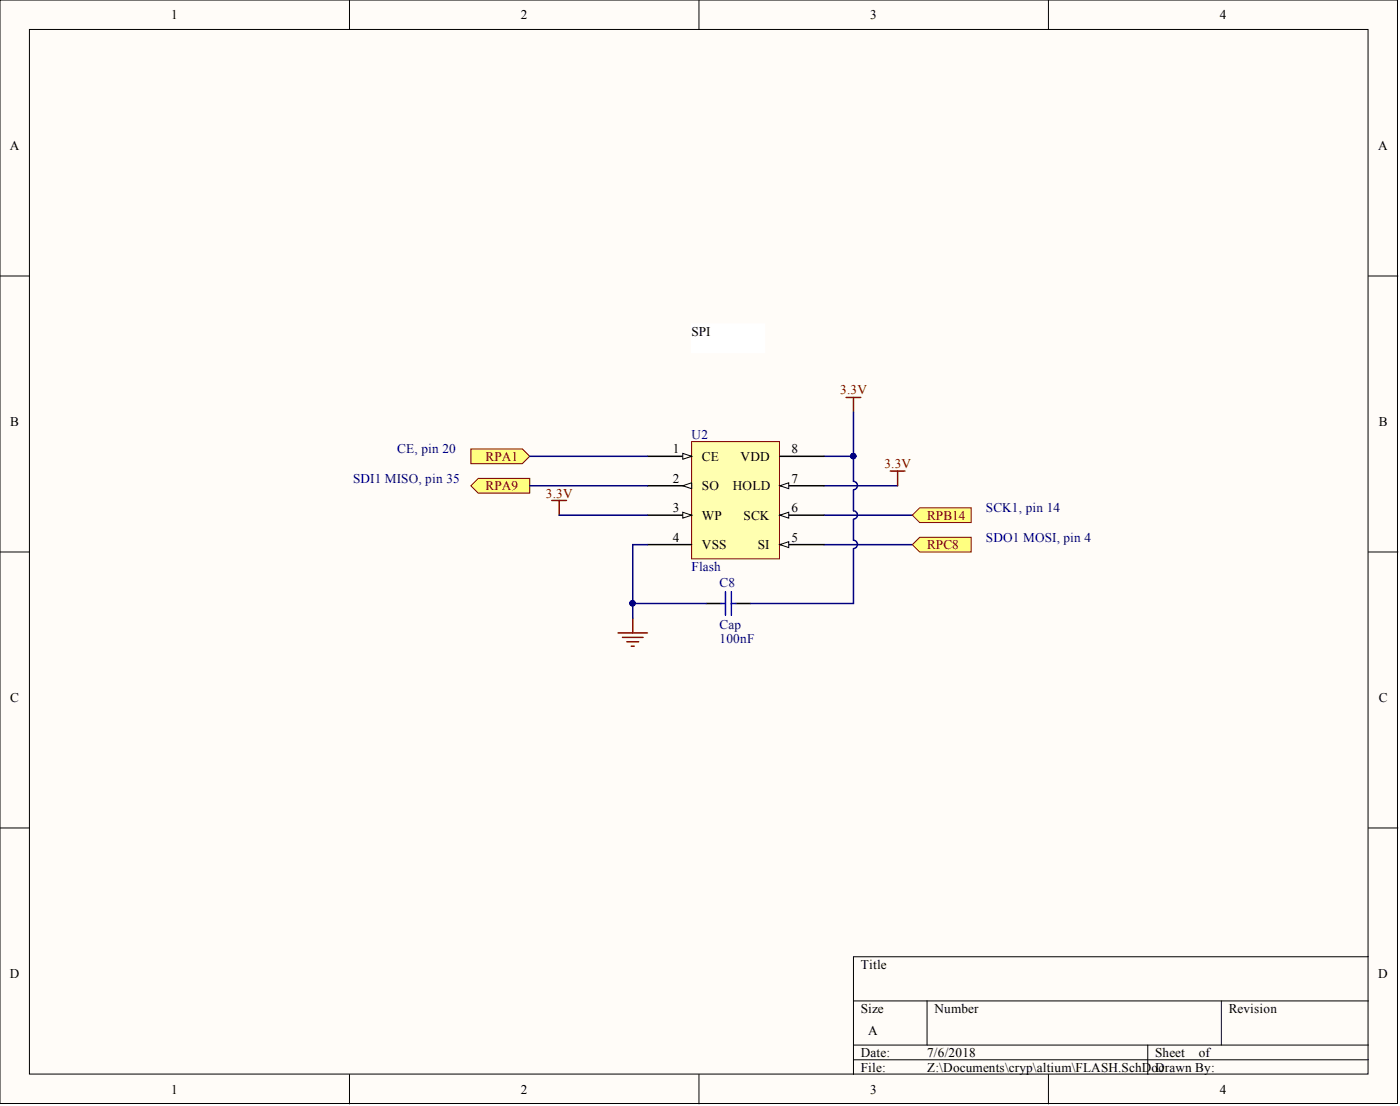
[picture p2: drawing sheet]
<svg xmlns="http://www.w3.org/2000/svg" width="241mm" height="190mm" viewBox="0 0 241 190" stroke-linecap="round" stroke-linejoin="round" font-family="sans-serif">
<g fill="#fffcf8" stroke="#000" stroke-width=".17">
<path d="M0 0h240.9v190.1h-240.9z"/>
<path d="M5.1 5.1h230.7v179.9h-230.7z"/>
</g>
<g fill="none" stroke="#000" stroke-width=".17">
<path d="M60.2 0v5.1M120.5 0v5.1M180.7 0v5.1M0 47.5h5.1M235.9 47.5h5M0 95.1h5.1M235.9 95.1h5M0 142.6h5.1M235.9 142.6h5M147.1 172.4h88.8M159.8 172.4v7.6M210.5 172.4v7.6"/>
<path d="M235.9 164.8h-88.8v20.3M60.2 185.1v5M120.5 185.1v5M147.1 180h88.8M147.1 182.5h88.8M180.7 185.1v5M197.8 180v5.1"/>
</g>
<path d="M145.8 68.5h2.6M147.1 68.5v2.5M95.1 86.2h2.5M96.4 86.2v2.5M153.4 81.1h2.6M154.7 81.1v2.6M106.5 109h5.1M107.3 109.8h3.5M108 110.5h2.1M108.8 111.3h.5M109.1 106.5v2.5" fill="none" stroke="#800000" stroke-width=".25"/>
<path d="M147.1 71v7.6h-5.1M147.1 78.6v4.3a.72 .72 0 0 1 .7 .7 .72 .72 0 0 1-.7 .8M142 83.7h12.7M142 93.8h15.2M142 88.7h15.2M147.1 84.4v3.6a.72 .72 0 0 1 .7 .7 .72 .72 0 0 1-.7 .7M147.1 89.5v3.5a.72 .72 0 0 1 .7 .8 .72 .72 0 0 1-.7 .7M147.1 94.6v9.3h-17.8M109.1 103.9h12.6" fill="none" stroke="#000080" stroke-width=".25"/>
<path d="M119.2 55.8h12.6v5h-12.6z" fill="#fff" stroke="#fff" stroke-width=".17"/>
<path d="M121.7 103.9h2.6M126.8 103.9h2.5" fill="none" stroke="#000" stroke-width=".25"/>
<path d="M124.3 103.9h.7M125 101.9v4.1M126.1 101.9v4.1M126.1 103.9h.7" fill="none" stroke="#00f" stroke-width=".25"/>
<g fill="#000080" stroke="#000080" stroke-width=".17">
<circle cx="147.1" cy="78.6" r=".47"/>
<circle cx="109" cy="103.9" r=".47"/>
</g>
<g fill="#ffff80" stroke="#800000" stroke-width=".17">
<path d="M81.2 77.3h8.8l1.3 1.3-1.3 1.3h-8.8z" fill-rule="evenodd"/>
<path d="M81.2 83.7l1.2-1.3h8.9v2.5h-8.9z" fill-rule="evenodd"/>
<path d="M157.2 88.7l1.3-1.2h8.9v2.5h-8.9z" fill-rule="evenodd"/>
<path d="M157.2 93.8l1.3-1.3h8.9v2.6h-8.9z" fill-rule="evenodd"/>
</g>
<path d="M119.2 76.1h15.1v20.2h-15.1z" fill="#ffffb0" stroke="#800000" stroke-width=".17"/>
<path d="M111.6 78.6h7.6" fill="none" stroke="#000" stroke-width=".25"/>
<path d="M117.7 78.1l1.5 .5-1.5 .5z" fill="#fffcf8" stroke="#000" stroke-width=".17"/>
<path d="M111.6 83.7h7.6" fill="none" stroke="#000" stroke-width=".25"/>
<path d="M117.7 83.7l1.5-.5v1z" fill="#fffcf8" stroke="#000" stroke-width=".17"/>
<path d="M111.6 88.7h7.6" fill="none" stroke="#000" stroke-width=".25"/>
<path d="M117.7 88.2l1.5 .5-1.5 .5z" fill="#fffcf8" stroke="#000" stroke-width=".17"/>
<path d="M111.6 93.8h7.6M134.4 93.8h7.6" fill="none" stroke="#000" stroke-width=".25"/>
<path d="M134.4 93.8l1.5-.5v1z" fill="#fffcf8" stroke="#000" stroke-width=".17"/>
<path d="M134.4 88.7h7.6" fill="none" stroke="#000" stroke-width=".25"/>
<path d="M134.4 88.7l1.5-.5v1z" fill="#fffcf8" stroke="#000" stroke-width=".17"/>
<path d="M134.4 83.7h7.6" fill="none" stroke="#000" stroke-width=".25"/>
<path d="M134.4 83.7l1.5-.5v1z" fill="#fffcf8" stroke="#000" stroke-width=".17"/>
<path d="M134.4 78.6h7.6" fill="none" stroke="#000" stroke-width=".25"/>
<path d="M91.3 78.6h20.3M91.3 83.7h20.3M96.4 88.7h15.2M111.6 93.8h-2.5v12.7" fill="none" stroke="#000080" stroke-width=".25"/>
<circle cx="109" cy="103.9" r=".47" fill="#000080" stroke="#000080" stroke-width=".17"/>
<g font-size="2.3">
<text x="29.5" y="3.3">1</text>
<text x="89.8" y="3.3">2</text>
<text x="150" y="3.3">3</text>
<text x="210.3" y="3.3">4</text>
<text x="1.7" y="25.8">A</text>
<text x="237.6" y="25.8">A</text>
<text x="119.2" y="57.8">SPI</text>
<text x="1.8" y="73.4">B</text>
<text x="237.6" y="73.4">B</text>
<text x="116" y="78.1">1</text>
<text x="116" y="83.2">2</text>
<text x="121" y="79.4">CE</text>
<text x="127.7" y="79.4">VDD</text>
<text x="136.4" y="83.2">7</text>
<text x="136.4" y="78.1">8</text>
<text x="116" y="88.2">3</text>
<text x="121" y="84.4">SO</text>
<text x="121" y="89.5">WP</text>
<text x="126.3" y="84.4">HOLD</text>
<text x="128.2" y="89.5">SCK</text>
<text x="136.4" y="88.2">6</text>
<text x="116" y="93.3">4</text>
<text x="121" y="94.6">VSS</text>
<text x="130.6" y="94.6">SI</text>
<text x="136.4" y="93.3">5</text>
<text x="1.8" y="120.9">C</text>
<text x="237.6" y="120.9">C</text>
<text x="148.4" y="166.8">Title</text>
<text x="1.7" y="168.4">D</text>
<text x="237.6" y="168.4">D</text>
<text x="148.4" y="174.4">Size</text>
<text x="149.6" y="178.2">A</text>
<text x="161.1" y="174.4">Number</text>
<text x="211.8" y="174.4">Revision</text>
<text x="148.4" y="182">Date:</text>
<text x="148.4" y="184.6">File:</text>
<text x="159.8" y="182">7/6/2018</text>
<text x="159.8" y="184.6">Z:\Documents\cryp\altium\FLASH.SchD</text>
<text x="198.5" y="184.6">oDrawn By:</text>
<text x="199.1" y="182">Sheet</text>
<text x="199.7" y="184.6">c</text>
<text x="206.6" y="182">of</text>
<text x="29.5" y="188.4">1</text>
<text x="89.8" y="188.4">2</text>
<text x="150" y="188.4">3</text>
<text x="210.3" y="188.4">4</text>
</g>
<g font-size="2.3" fill="#800000">
<text x="144.8" y="67.9">3.3V</text>
<text x="83.7" y="79.4">RPA1</text>
<text x="152.4" y="80.6">3.3V</text>
<text x="83.7" y="84.4">RPA9</text>
<text x="94.1" y="85.7">3.3V</text>
<text x="159.8" y="89.5">RPB14</text>
<text x="159.8" y="94.6">RPC8</text>
</g>
<g font-size="2.3" fill="#000080">
<text x="119.2" y="75.6">U2</text>
<text x="60.9" y="83.2">SDI1 MISO, pin 35</text>
<text x="68.5" y="78.1">CE, pin 20</text>
<text x="169.9" y="88.2">SCK1, pin 14</text>
<text x="169.9" y="93.3">SDO1 MOSI, pin 4</text>
<text x="119.2" y="98.4">Flash</text>
<text x="124" y="101.2">C8</text>
<text x="124" y="110.8">100nF</text>
<text x="124" y="108.3">Cap</text>
</g>
</svg>
